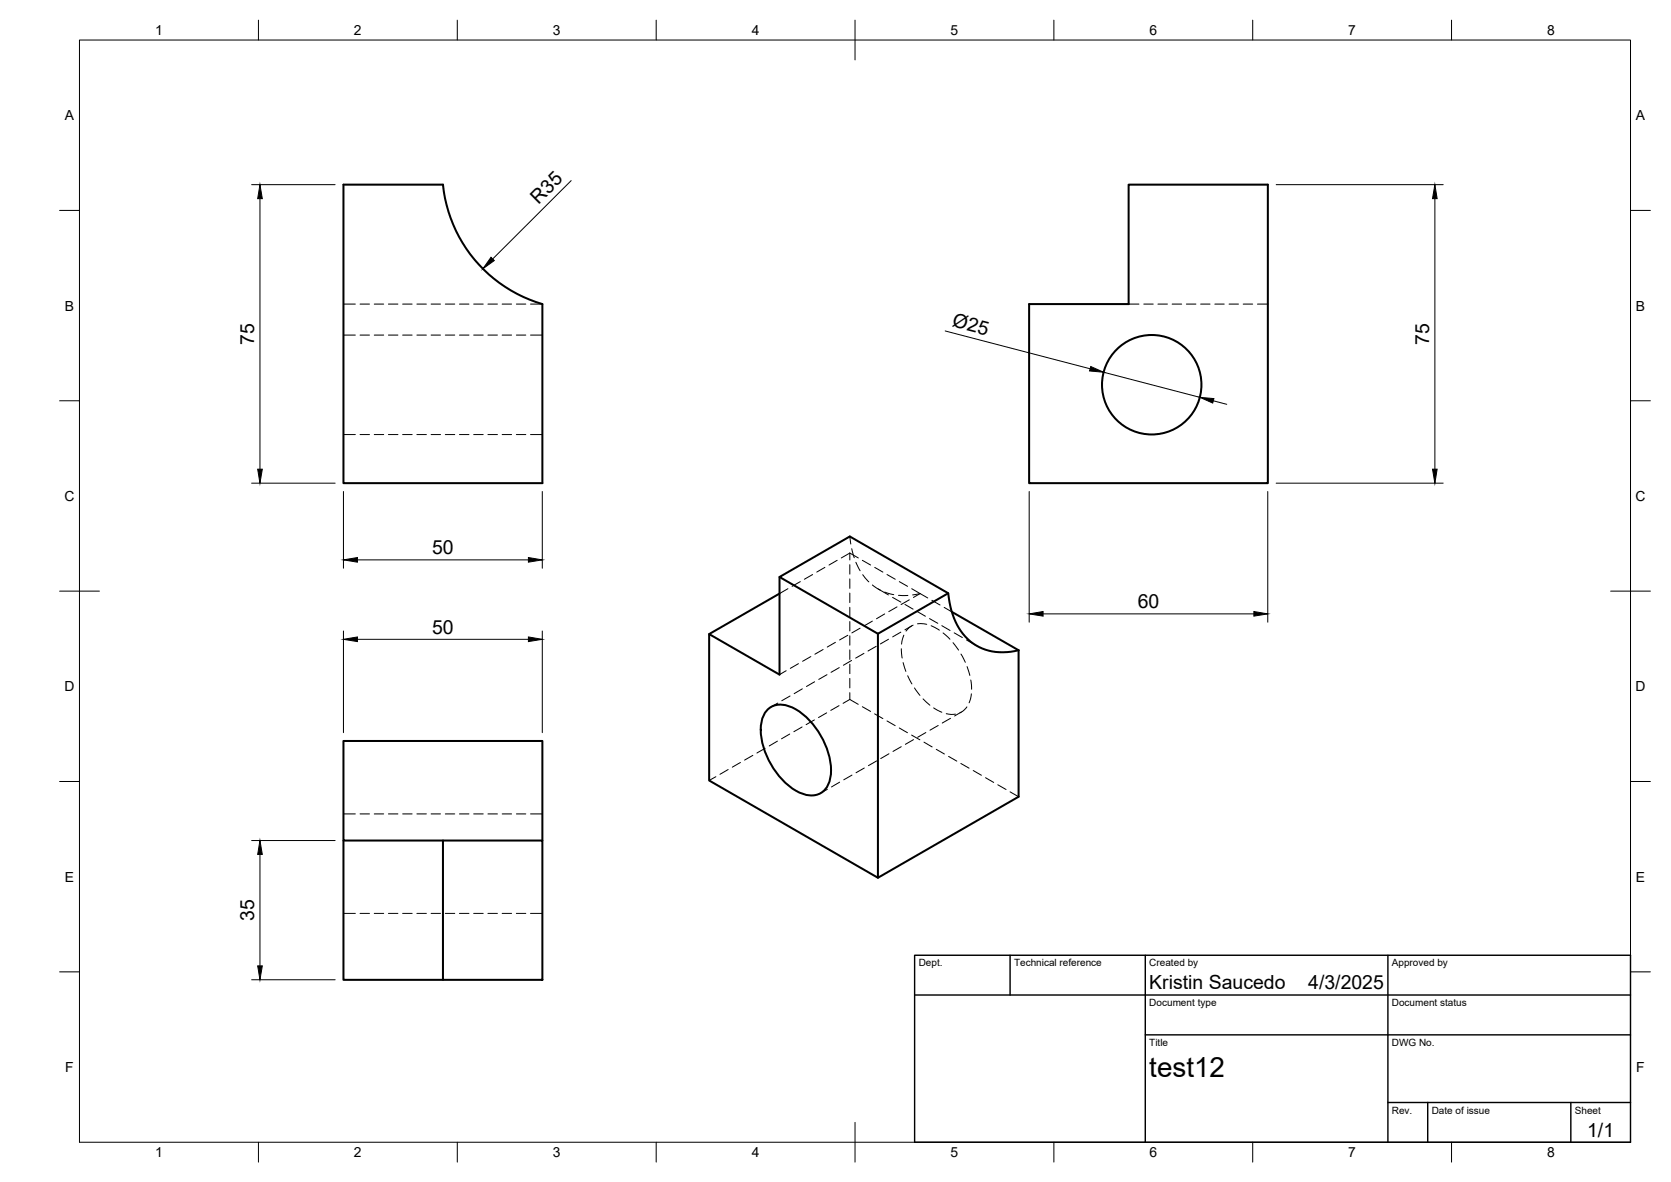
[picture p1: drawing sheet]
<svg xmlns="http://www.w3.org/2000/svg" width="420mm" height="297mm" viewBox="0 0 420 297" stroke-linecap="round" stroke-linejoin="round" font-family="sans-serif">
<!-- layer: Visible -->
<g fill="none" stroke="#000" stroke-width=".51">
<path d="M86.4 46.4h25a35 35 0 0 0 25 30v45h-50zM283.8 46.4h35v75h-60v-45h25zM196 145v24.5l-17.7-10.2 17.7-10.1M220.7 159.3v61.3l-42.4-24.5v-36.8M238.4 149.1l-17.7 10.2-24.7-14.3 17.7-10.2 24.7 14.3a17 17 0 0 0 6.3 12.6 13.6 13.6 0 0 0 11.4 1.7M239.3 153.8l16.8 9.6M193.1 178.2a5.2 5.2 0 0 1 5.8-.5 18.8 18.8 0 0 1 10 17.2 5 5 0 0 1-7.6 4.4 18.8 18.8 0 0 1-9.9-17.2 6.1 6.1 0 0 1 1.7-3.9zM256.1 163.4v36.8l-35.4 20.4M86.4 211.2v35h25M111.4 211.2h25v35h-25zM111.4 211.2h-25v-25h50v25"/>
<circle cx="289.6" cy="96.7" r="12.5"/>
</g>
<!-- layer: Hidden -->
<g fill="none" stroke="#000" stroke-width=".25">
<path d="M86.4 76.4h2.9M90.5 76.4h2.4M94.1 76.4h2.4M97.7 76.4h2.4M101.2 76.4h2.4M104.8 76.4h2.4M108.4 76.4h2.4M112 76.4h2.3M115.5 76.4h2.4M119.1 76.4h2.4M122.7 76.4h2.4M126.3 76.4h2.3"/>
<path d="M129.8 76.4h2.4M133.4 76.4h3M283.8 76.4h2.6M287.6 76.4h2.4M291.1 76.4h2.4M294.7 76.4h2.4M298.3 76.4h2.4M301.9 76.4h2.3M305.5 76.4h2.3M309 76.4h2.4M312.6 76.4h2.4M316.2 76.4h2.6"/>
<path d="M86.4 84.2h2.9M90.5 84.2h2.4M94.1 84.2h2.4M97.7 84.2h2.4M101.2 84.2h2.4M104.8 84.2h2.4M108.4 84.2h2.4M112 84.2h2.3M115.5 84.2h2.4M119.1 84.2h2.4M122.7 84.2h2.4M126.3 84.2h2.3"/>
<path d="M129.8 84.2h2.4M133.4 84.2h3M86.4 109.2h2.9M90.5 109.2h2.4M94.1 109.2h2.4M97.7 109.2h2.4M101.2 109.2h2.4M104.8 109.2h2.4M108.4 109.2h2.4M112 109.2h2.3M115.5 109.2h2.4M119.1 109.2h2.4"/>
<path d="M122.7 109.2h2.4M126.3 109.2h2.3M129.8 109.2h2.4M133.4 109.2h3M213.7 134.8l.2 1.9M213.7 139l2.1 1.2M213.7 139l-2.2 1.2M213.7 139v1.7M214.2 137.9l.6 2.3M198.1 147.9l-2.1 1.3M201.2 146.2l-2 1.1M204.3 144.4l-2.1 1.2"/>
<path d="M207.4 142.6l-2 1.2M210.5 140.8l-2.1 1.2M213.2 159.6l-2.1 1.2M213.7 141.9v2.4M213.7 145.5v2.4M213.7 149v2.4M213.7 152.6v2.4M213.7 156.2v2.4M213.7 159.8v2.3M215.2 141.3l1.1 2.1M216.3 157.9l-2.1 1.2M216.8 140.8l2.1 1.2"/>
<path d="M216.9 144.4l1.6 1.8M219.4 147l1.9 1.3M219.4 156.1l-2.1 1.2M219.9 142.6l2.1 1.2M220.8 148l2.6 1.5M222.4 148.8l2.3 .6M222.4 154.3l-2 1.2M223 144.4l2.1 1.2M224.4 150.1l2.1 1.2M225.6 152.5l-2.1 1.2M225.9 149.6h2.4M226.1 146.2l2.1 1.1"/>
<path d="M226.5 158.9l-2 1.1M227.3 159.6l-.6 2.3M227.5 151.9l2.1 1.2M228.6 150.7l-2 1.2M229.2 147.9l2.2 1.3M229.2 157.3l-1.7 1M229.6 157.1l-.9 .6-.9 .9M230.6 153.7l2.1 1.2M230.7 156.8l2.3 .1M231.4 149.2l-1.9 .3M231.4 149.2l1.9 1.1M231.4 149.2l-1.7 .9"/>
<path d="M233.7 155.5l2.1 1.1M234.1 157.3l2.1 1.1M234.3 150.9l2.1 1.1M236.8 157.2l2.1 1.2M237.1 159.1l1.7 1.5M237.4 152.6l1.9 1.2M239.9 159l2.1 1.2M195.6 176.7l-1.7 1M197.7 168.6l-1.7 .9M198.6 174.9l-2 1.2M200.8 166.8l-2.1 1.2M201.7 173.1l-2 1.2"/>
<path d="M203.9 165l-2.1 1.2M204.8 171.3l-2 1.2M207 163.2l-2.1 1.2M207.9 179.1l-2.1 1.2M207.9 169.6l-2 1.1M210.1 161.4l-2.1 1.2M211 177.3l-2.1 1.2M211 167.8l-2 1.2M213.7 174.1v1.7l2.1 1.2M213.7 163.3v2.4M213.7 166.9v2.4M213.7 170.5v2.4"/>
<path d="M213.7 175.8l-1.7 .9M214.1 166l-2 1.2M216.8 177.6l2.1 1.2M217.2 164.2l-2 1.2M219.9 179.4l2.1 1.2M220.3 162.4l-2.1 1.2M223.4 160.6l-2 1.2M226.6 163l.2 2.4M227.1 166.5l.7 2.2M228.2 169.8l1.1 2.1M229.9 172.9l1.4 1.9M232.1 175.6l1.7 1.6"/>
<path d="M234.8 177.9l2 1.1M237.9 179.4l1.2 .1h1.1M239.6 161.5l1.4 1.9M241.6 164.4l1.1 2M241.7 179l-1.7 .9M243 160.8l2.6 1.5M243.1 177.6l-1.1 1.2-.6 .3M243.2 167.5l.7 2.2M244.1 170.9l.2 2.3M244.2 174.4l-.5 2.2M180 195.2l-1.7 .9M183.1 193.4l-2.1 1.2"/>
<path d="M186.2 191.6l-2.1 1.2M189.3 189.8l-2.1 1.2M192.4 188.1l-2.1 1.1M195.5 186.3l-2.1 1.2M198.6 184.5l-2.1 1.2M201.7 182.7l-2.1 1.2M204.8 180.9l-2.1 1.2M208 198.4l-1.7 .9M211.1 196.6l-2 1.2M214.2 194.8l-2 1.2M217.3 193l-2.1 1.2M220.4 191.2l-2 1.2"/>
<path d="M223 181.2l2.1 1.2M223.5 189.4l-2.1 1.2M226.1 183l2.1 1.1M226.6 187.6l-2.1 1.2M229.2 184.7l2.1 1.2M229.7 185.9l-2.1 1.2M232.3 186.5l2.1 1.2M232.8 184.1l-2.1 1.2M235.4 188.3l2.1 1.2M235.9 182.3l-2.1 1.2M238.5 190.1l2.1 1.2M239 180.5l-2.1 1.2"/>
<path d="M241.6 191.9l2.1 1.1M244.7 193.6l2.1 1.2M247.8 195.4l2.1 1.2M250.9 197.2l2.1 1.2M254 199l2.1 1.2M86.4 204.5h2.9M90.5 204.5h2.4M94.1 204.5h2.4M97.7 204.5h2.4M101.2 204.5h2.4M104.8 204.5h2.4M108.4 204.5h2.4"/>
<path d="M112 204.5h2.3M115.5 204.5h2.4M119.1 204.5h2.4M122.7 204.5h2.4M126.3 204.5h2.3M129.8 204.5h2.4M133.4 204.5h3M86.4 229.5h2.9M90.5 229.5h2.4M94.1 229.5h2.4M97.7 229.5h2.4M101.2 229.5h2.4"/>
<path d="M104.8 229.5h2.4M108.4 229.5h2.4M112 229.5h2.3M115.5 229.5h2.4M119.1 229.5h2.4M122.7 229.5h2.4M126.3 229.5h2.3M129.8 229.5h2.4M133.4 229.5h3"/>
</g>
<!-- layer: BORDER -->
<g fill="none" stroke="#000" stroke-width=".25">
<path d="M20 10.1h390v276.9h-390zM65 5.1v5M115 5.1v5M165 5.1v5M215 5.1v10M265 5.1v5M315 5.1v5M365 5.1v5M15 52.9h5M410 52.9h5M15 100.7h5M410 100.7h5"/>
<path d="M15 148.6h10M405 148.6h10M15 196.4h5M410 196.4h5M15 244.2h5M410 244.2h5M65 287v5M115 287v5M165 287v5M215 282.1v9.9M265 287v5M315 287v5"/>
<path d="M365 287v5"/>
</g>
<!-- layer: TITLEBLOCK -->
<path d="M230 240.1h180v46.9h-180zM230 250h180M254 240.1v9.9M288 240.1v46.9M349 240.1v46.9M288 260.1h122M349 277.1h61M359 277.1v9.9M395 277.1v9.9" fill="none" stroke="#000" stroke-width=".36"/>
<!-- layer: FD_Dimensions -->
<g fill="none" stroke="#000" stroke-width=".25">
<path d="M63.3 46.4h21M65.4 49.9v68M143.6 45.4l-19.7 19.7M320.9 46.4h42M360.8 49.9v68M237.7 83.2l36.4 9.5M277.5 93.5l24.2 6.4M305.1 100.7l3.4 .9M63.3 121.4h21M86.4 123.5v19.3M136.4 123.5v19.3M258.8 123.5v32.9"/>
<path d="M318.8 123.5v32.9M320.9 121.4h42M86.4 158.6v25.5M89.9 140.7h43M136.4 158.6v25.5M262.3 154.3h53M89.9 160.7h43M63.3 211.2h21M65.4 214.7v28M63.3 246.2h21"/>
</g>
<g fill="#000" stroke="#000" stroke-width=".25">
<path d="M65.4 46.4l.6 3.5h-1.2zM360.8 46.4l.6 3.5h-1.2zM123.5 64.7l.8 .8-2.9 2zM274.3 92.1l3.2 1.4-3.5-.3zM64.8 117.9h1.2l-.6 3.5zM301.7 99.9l3.5 .3-.3 1.1zM360.2 117.9h1.2l-.6 3.5zM86.4 140.7l3.5-.6v1.2zM132.9 140.1l3.5 .6-3.5 .6zM258.8 154.3l3.5-.6v1.1zM315.3 153.7l3.5 .6-3.5 .5zM86.4 160.7l3.5-.6v1.1z"/>
<path d="M132.9 160.1l3.5 .6-3.5 .5zM65.4 211.2l.6 3.5h-1.2zM64.8 242.7h1.2l-.6 3.5z"/>
</g>
<text font-size="7" x="289" y="270.6">test12</text>
<g font-size="4.9">
<text x="135.4" y="51.5" transform="rotate(-45 135.4 51.5)">R35</text>
<text x="239.2" y="82" transform="rotate(15 239.2 82)">Ø25</text>
<text x="63.9" y="86.6" transform="rotate(-90 63.9 86.6)">75</text>
<text x="359.3" y="86.6" transform="rotate(-90 359.3 86.6)">75</text>
<text x="108.7" y="139.2">50</text>
<text x="286.1" y="152.8">60</text>
<text x="108.7" y="159.2">50</text>
<text x="63.9" y="231.4" transform="rotate(-90 63.9 231.4)">35</text>
<text x="289" y="248.5">Kristin Saucedo</text>
<text x="329" y="248.5">4/3/2025</text>
<text x="399.1" y="285.7">1/1</text>
</g>
<g font-size="3.5">
<text x="39" y="8.8">1</text>
<text x="89" y="8.8">2</text>
<text x="139" y="8.8">3</text>
<text x="189" y="8.8">4</text>
<text x="239" y="8.8">5</text>
<text x="289" y="8.8">6</text>
<text x="339" y="8.8">7</text>
<text x="389" y="8.8">8</text>
<text x="16.3" y="30.2">A</text>
<text x="411.3" y="30.2">A</text>
<text x="16.3" y="78">B</text>
<text x="411.3" y="78">B</text>
<text x="16.2" y="125.9">C</text>
<text x="411.2" y="125.9">C</text>
<text x="16.2" y="173.7">D</text>
<text x="411.2" y="173.7">D</text>
<text x="16.3" y="221.6">E</text>
<text x="411.3" y="221.6">E</text>
<text x="16.4" y="269.4">F</text>
<text x="411.4" y="269.4">F</text>
<text x="39" y="290.8">1</text>
<text x="89" y="290.8">2</text>
<text x="139" y="290.8">3</text>
<text x="189" y="290.8">4</text>
<text x="239" y="290.8">5</text>
<text x="289" y="290.8">6</text>
<text x="339" y="290.8">7</text>
<text x="389" y="290.8">8</text>
</g>
<g font-size="2.5">
<text x="231" y="242.9">Dept.</text>
<text x="255" y="242.9">Technical reference</text>
<text x="289" y="242.9">Created by</text>
<text x="350" y="242.9">Approved by</text>
<text x="289" y="252.8">Document type</text>
<text x="350" y="252.8">Document status</text>
<text x="289" y="262.9">Title</text>
<text x="350" y="262.9">DWG No.</text>
<text x="350" y="279.9">Rev.</text>
<text x="360" y="279.9">Date of issue</text>
<text x="396" y="279.9">Sheet</text>
</g>
</svg>
